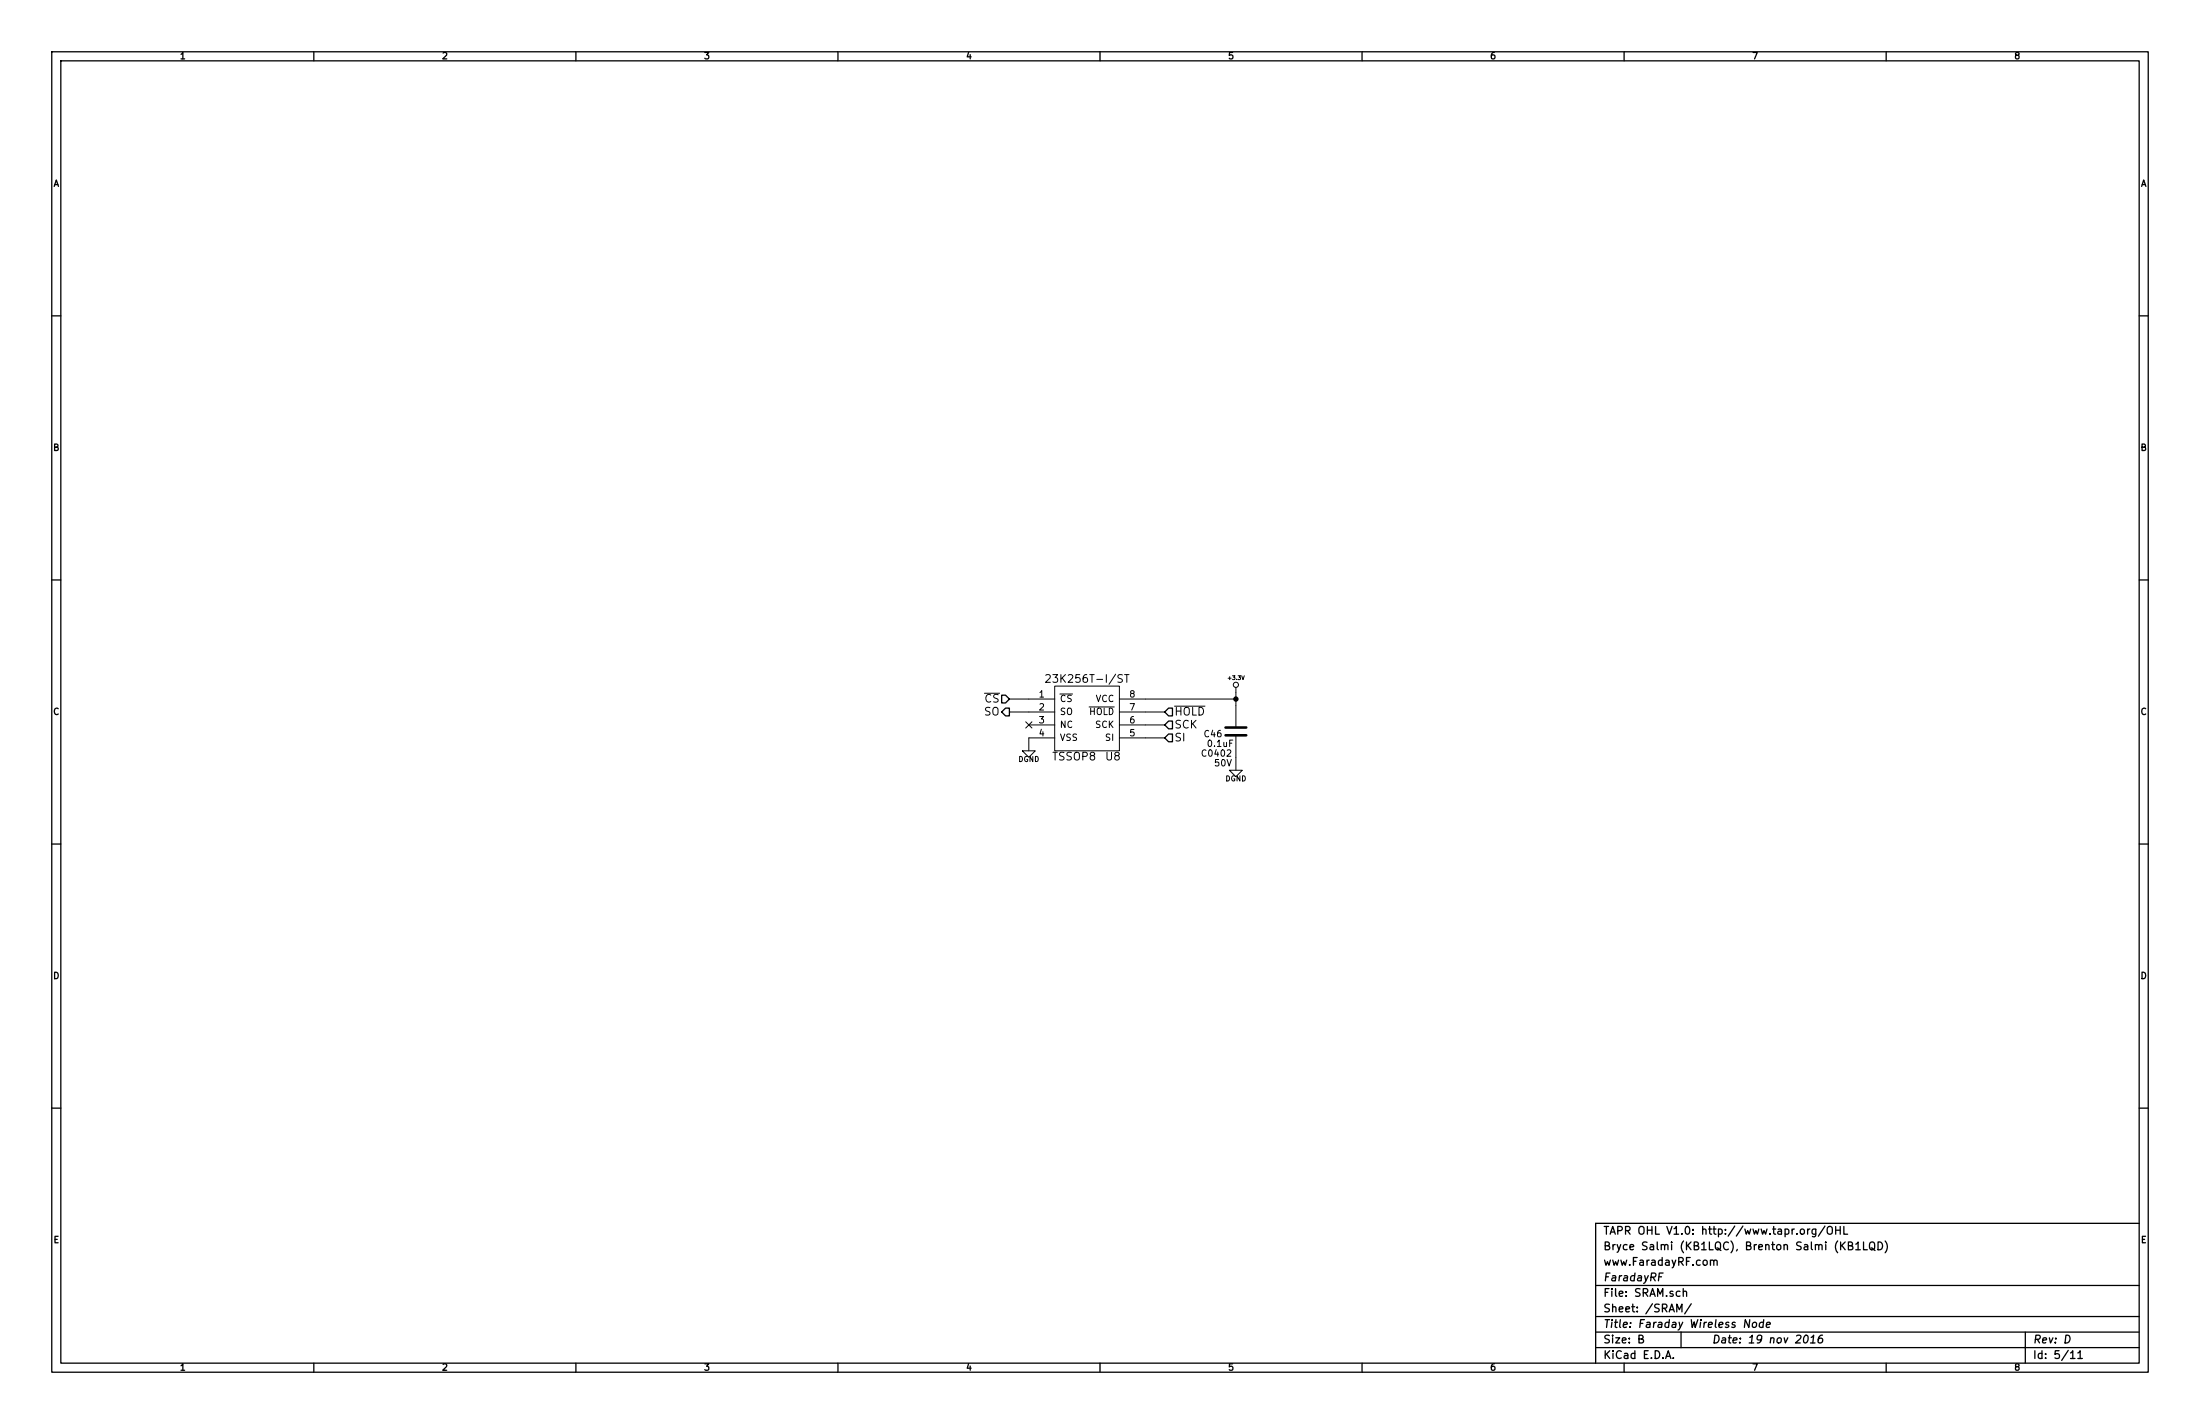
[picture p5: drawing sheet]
EESchema Schematic File Version 2
LIBS:power
LIBS:conn
LIBS:device
LIBS:74xgxx
LIBS:KB1LQC
LIBS:Faraday-cache
EELAYER 27 0
EELAYER END
$Descr B 17000 11000
encoding utf-8
Sheet 5 11
Title "Faraday Wireless Node"
Date "19 nov 2016"
Rev "D"
Comp "FaradayRF"
Comment1 "www.FaradayRF.com"
Comment2 "Bryce Salmi (KB1LQC), Brenton Salmi (KB1LQD)"
Comment3 "TAPR OHL V1.0: http://www.tapr.org/OHL"
Comment4 ""
$EndDescr
$Comp
L +3.3V #PWR054
U 1 1
P 9550 5350
F 0 "#PWR054" H 9550 5310 30  0001 C CNN
F 1 "+3.3V" H 9550 5460 30  0000 C CNN
F 2 "" H 9550 5350 60  0000 C CNN
F 3 "" H 9550 5350 60  0000 C CNN
	1    9550 5350
	1    0    0    -1  
$EndComp
$Comp
L C C46
U 1 1
P 9550 5650
F 0 "C46" H 9300 5625 50  0000 L CNN
F 1 "0.1uF" H 9325 5550 50  0000 L CNN
F 2 "C0402" H 9400 5475 50  0000 C CNN
F 3 "" H 9550 5650 60  0000 C CNN
F 4 "50V" H 9450 5400 50  0000 C CNN "Voltage"
	1    9550 5650
	1    0    0    -1  
$EndComp
Text HLabel 7800 5400 0    60   Input ~ 0
~CS~
Text HLabel 7800 5500 0    60   Output ~ 0
SO
Text HLabel 9000 5500 2    60   Input ~ 0
~HOLD~
Text HLabel 9000 5600 2    60   Input ~ 0
SCK
Text HLabel 9000 5700 2    60   Input ~ 0
SI
$Comp
L DGND #PWR055
U 1 1
P 9550 5950
F 0 "#PWR055" H 9550 5950 40  0001 C CNN
F 1 "DGND" H 9550 5880 40  0000 C CNN
F 2 "~" H 9550 5950 60  0000 C CNN
F 3 "~" H 9550 5950 60  0000 C CNN
	1    9550 5950
	1    0    0    -1  
$EndComp
$Comp
L DGND #PWR056
U 1 1
P 7950 5800
F 0 "#PWR056" H 7950 5800 40  0001 C CNN
F 1 "DGND" H 7950 5730 40  0000 C CNN
F 2 "~" H 7950 5800 60  0000 C CNN
F 3 "~" H 7950 5800 60  0000 C CNN
	1    7950 5800
	1    0    0    -1  
$EndComp
Wire Wire Line
	9550 5850 9550 5950
Wire Wire Line
	7950 5700 7950 5800
Wire Wire Line
	9000 5700 8850 5700
Wire Wire Line
	8850 5600 9000 5600
Wire Wire Line
	9000 5500 8850 5500
Wire Wire Line
	7950 5400 7800 5400
Wire Wire Line
	7800 5500 7950 5500
Wire Wire Line
	8850 5400 9550 5400
Wire Wire Line
	9550 5350 9550 5450
Connection ~ 9550 5400
$Comp
L 23K256T-I/ST U8
U 1 1
P 8400 5550
F 0 "U8" H 8600 5250 60  0000 C CNN
F 1 "23K256T-I/ST" H 8400 5850 60  0000 C CNN
F 2 "TSSOP8" H 8300 5250 60  0000 C CNN
F 3 "~" H 8400 5550 60  0000 C CNN
	1    8400 5550
	1    0    0    -1  
$EndComp
NoConn ~ 7950 5600
$EndSCHEMATC
